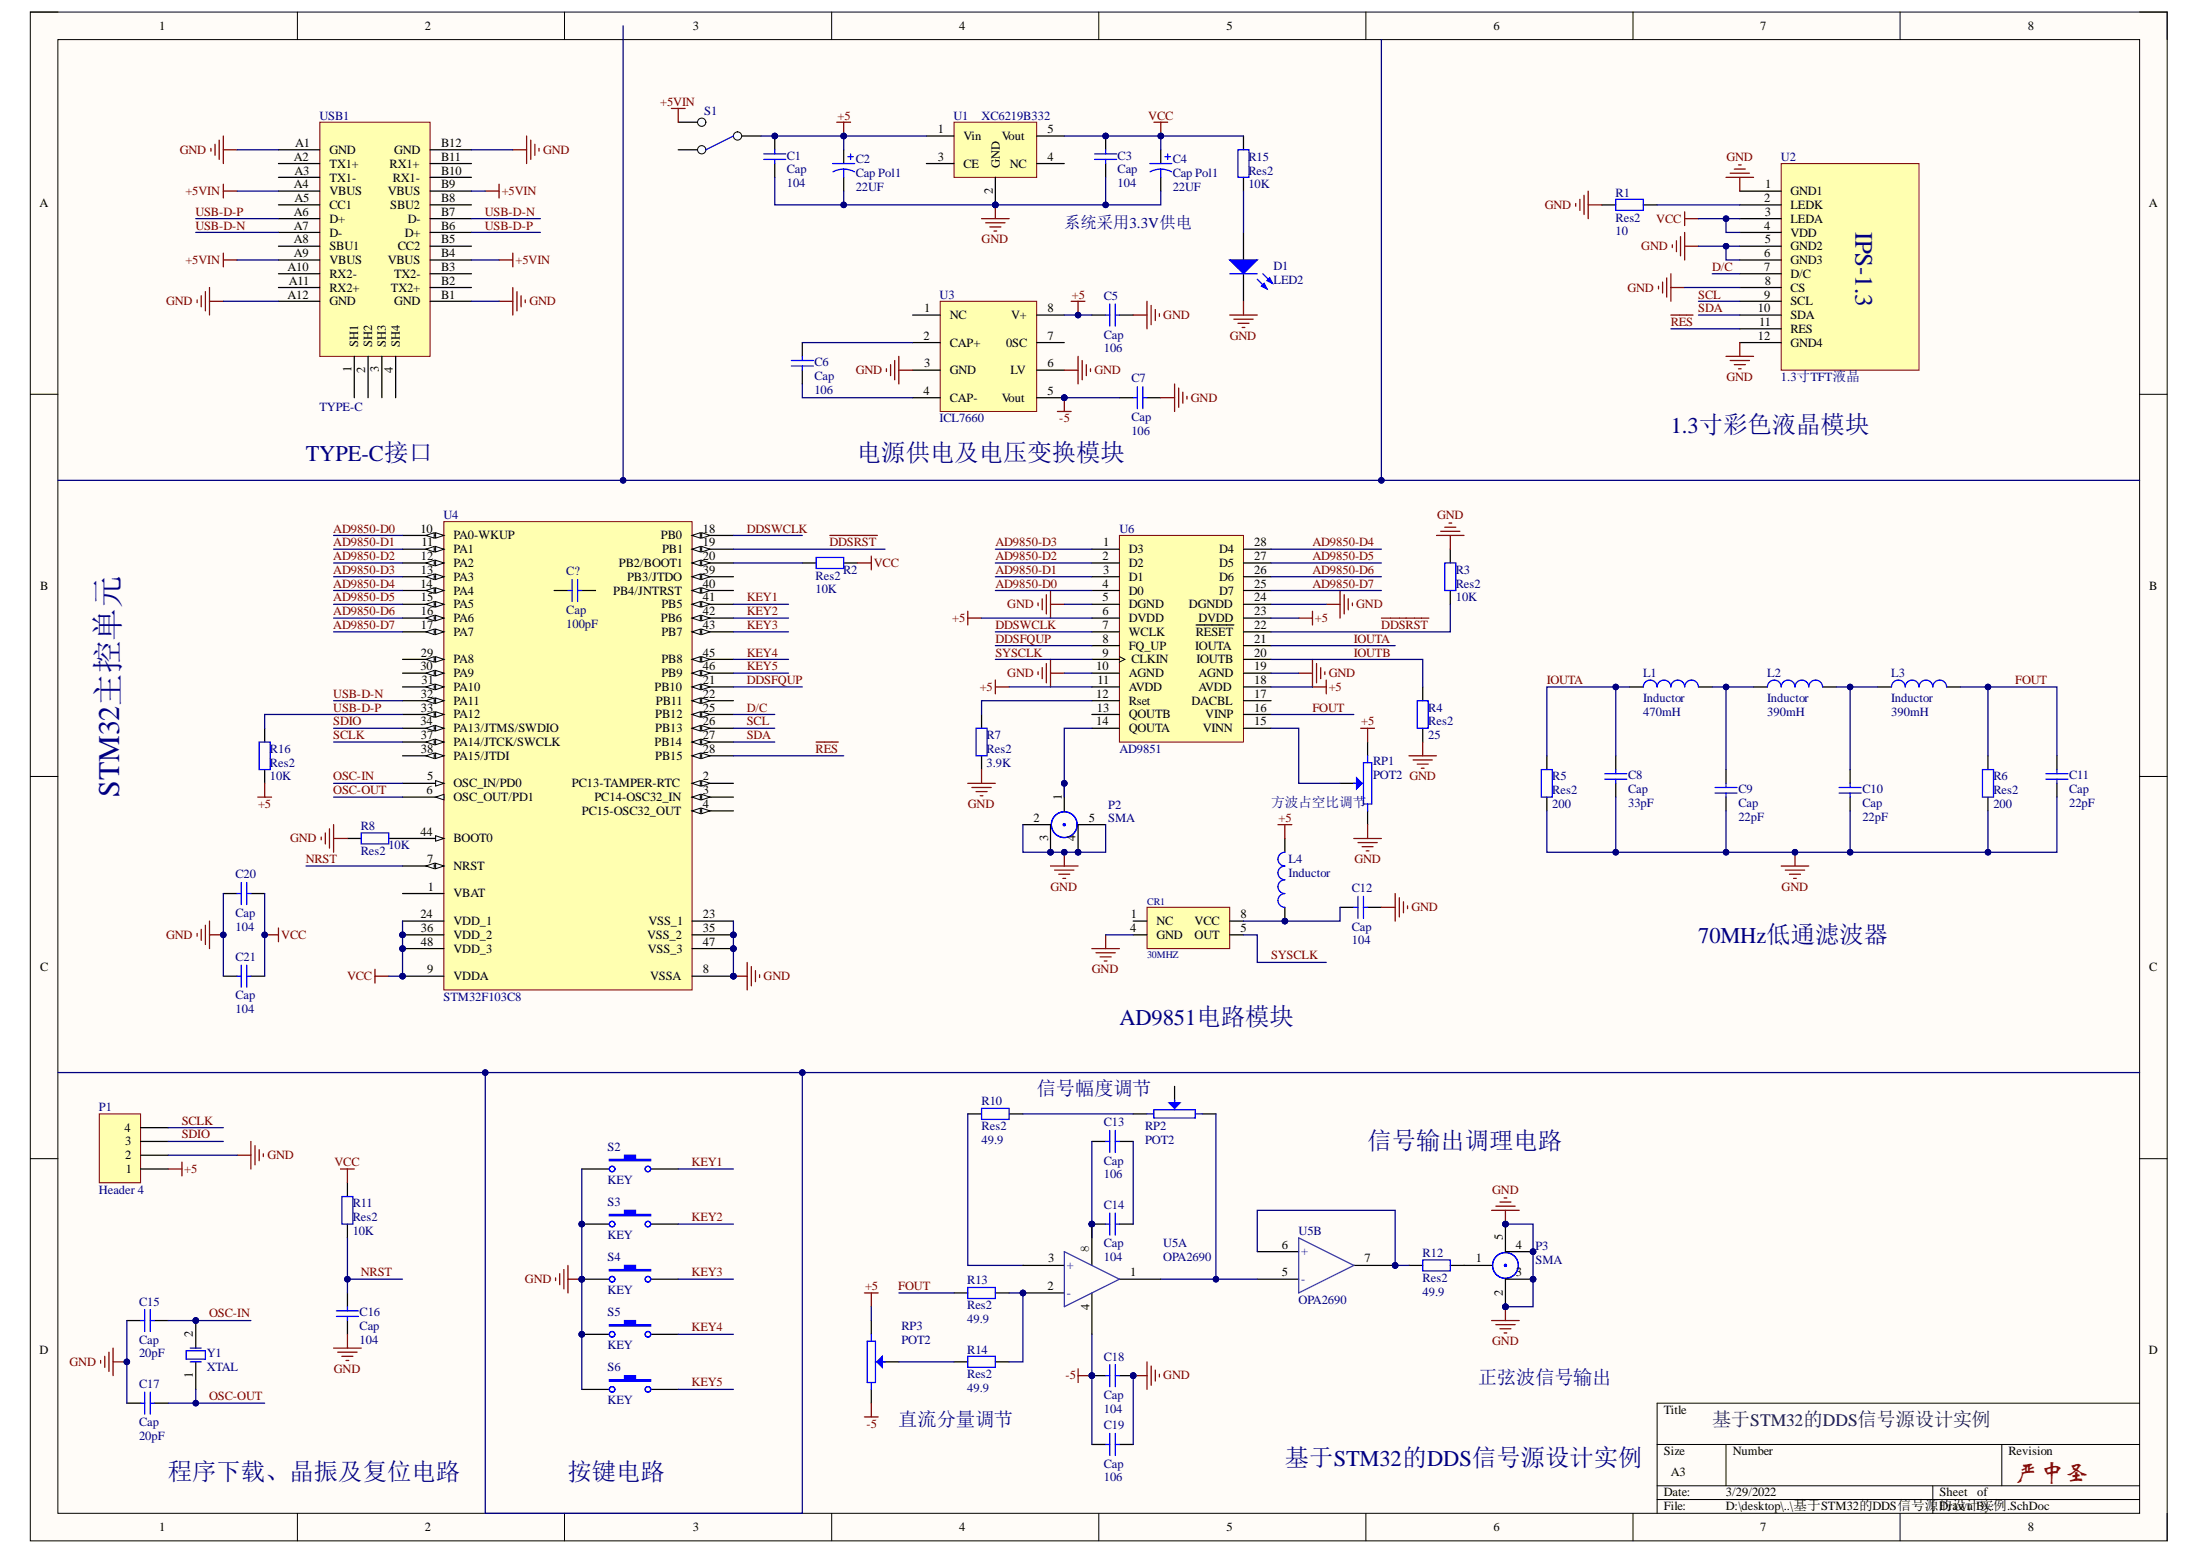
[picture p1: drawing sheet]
# Altium project 基于STM32的DDS信号源的设计实例.PrjPcb
1 sheet, 62 parts. Net scope: global (net labels, ports and power ports of the same name join across sheets).
Board file: 基于STM32的DDS信号源的设计实例.PcbDoc

## Sheet 基于STM32的DDS信号源的设计实例.SchDoc
size A3; SheetNumber: 1; SheetTotal: 1; SPICEModelCacheWTNCCPPC: <root> / <DocumentId>WTNCCPPC</DocumentId> / <CacheFrame Number="0"> / <Model Name="cap" Kind="MDL"> / <Text>*Default semiconductor capacitor / .MODEL CAP C()</Text> / </Model> / <Model Name="led2" Kind="MDL"> / <Text>*Typ RED,GREEN,YELLOW,AMBER GaAs LED: Vf=2.1V Vr=4V If=40mA trr=3uS / *LED Pinout: 1=A, 2=K / .MODEL LED2 D (IS=93.1P RS=42M N=4.61 BV=4 IBV=10U / + CJO=2.97P VJ=.75 M=.333 TT=4.32U)</Text> / </Model> / <Model Name="xtal" Kind="CKT"> / <Text>*Generic type:crystal pkg:HC33/51 / .SUBCKT XTAL 1 2 PARAMS: FREQ=1Meg RS=750 C=13pf Q=1000 / LX 1 3 {((Q*RS)/(6.2831852*FREQ))} IC=0.5M / CX 3 4 {(1/(Q*6.2831852*FREQ*RS))} / C0 1 2 {C} / RS 4 2 {RS} / .ENDS XTAL</Text> / </Model> / <Model Name="dpsw4" Kind="CKT"> / <Text>* DIP switch 4 / * jjt 20/6/2002: created / * / *             Switch connections: / *             sw1 / *             ¦  ¦  sw2 / *             ¦  ¦  ¦  ¦  sw3 / *             ¦  ¦  ¦  ¦  ¦  ¦   sw4 / *             ¦  ¦  ¦  ¦  ¦  ¦  ¦   ¦ / *             ¦  ¦  ¦  ¦  ¦  ¦  ¦   ¦ / .subckt dpsw4 1  2  4  5  7  8  10  11 / + PARAMS: STATE1=0 STATE2=0 STATE3=0 STATE4=0 RON=1m ROFF=100E6 / * / V1 3  0 {STATE1} / V2 6  0 {STATE2} / V3 9  0 {STATE3} / V4 12 0 {STATE4} / * / SDIP1 1  2  3  0 DIPMOD / SDIP2 4  5  6  0 DIPMOD / SDIP3 7  8  9  0 DIPMOD / SDIP4 10 11 12 0 DIPMOD / * / .MODEL DIPMOD SW(VT=0.5 RON={RON} ROFF={ROFF}) / .ends dpsw4</Text> / </Model> / <Model Name="ad645a" Kind="CKT"> / <Text>* AD645A SPICE Macro-model                  4/92, Rev. B / *                                           JCB / PMI / * / * Revision History: / *     Rev. B:  Converted model to include noise analysis. / * / * This version of the AD645 model simulates the worst case / * parameters of the 'A' grade.  The worst case parameters / * used correspond to those in the data sheet. / * / * Copyright 1990 by Analog Devices, Inc. / * / * Refer to "README.DOC" file for License Statement.  Use of this model / * indicates your acceptance with the terms and provisions in the License Statement. / * / * Node assignments / *                non-inverting input / *                ¦   inverting input / *                ¦   ¦   positive supply / *                ¦   ¦   ¦   negative supply / *                ¦   ¦   ¦   ¦   output / *                ¦   ¦   ¦   ¦   ¦ / .SUBCKT AD645A   1   2   99  50  30 / * / * INPUT STAGE &amp; POLE AT 40 MHZ / * / R3   5  50    1.049 / R4   6  50    1.049 / CIN  1   2    1E-12 / C2   5   6    1.90E-9 / I1   99  4    100E-3 / IOS  1   2    0.5E-12 / EOS  65  1    POLY(1)  17 24  500E-6  1 / J1   5   2    4   JX / J2   6   7    4   JX / EN   7  65    43  0  1 / GN1  0   1    47  0  1E-6 / GN2  0   2    61  0  1E-6 / GB1  2  50    POLY(3) 4,2 5,2 50,2 0 1E-12 1E-12 1E-12 / GB2  7  50    POLY(3) 4,7 6,7 50,7 0 1E-12 1E-12 1E-12 / * / EREF 98  0    24  0   1 / * / * VOLTAGE NOISE GENERATOR / * / VN1  41  0    DC 2 / RS1  41 42    11.8E3 / RS2  42 43    1.2E9 / CS1  42 43    79.8E-11 / RS3  43 44    1.2E9 / CS2  43 44    79.8E-11 / RS4  44 45    11.8E3 / VN2  0  45    DC 2 / * / * CURRENT NOISE GENERATOR / * / VN3  46  0    DC 2 / RN5  46 47    144 / RN6  47 48    144 / VN4  0  48    DC 2 / * / * CURRENT NOISE GENERATOR / * / VN5  60  0    DC 2 / RN7  60 61    144 / RN8  61 62    144 / VN6  0  62    DC 2 / * / * SECOND STAGE &amp; POLE AT 3 HZ / * / R5   9  98    5.26E5 / C3   9  98    1.00E-7 / G1   98  9    5  6  9.53E-1 / V2   99  8    4.7 / V3   10 50    4.7 / D1   9   8    DX / D2   10  9    DX / * / * NEGATIVE ZERO AT 15 MHZ / * / R6   11 12     1E6 / C4   11 12     -10.6E-15 / R7   12 98     1 / E2   11 98     9  24  1E6 / * / * POLE AT 40 MHZ / * / R8   13 98     1E3 / C5   13 98     3.98E-12 / G2   98 13     12 24  1E-3 / * / * POLE AT 40 MHZ / * / R9   14 98     1E3 / C6   14 98     3.98E-12 / G3   98 14     13 24  1E-3 / * / * POLE AT 40 MHZ / * / R10  15 98     1E3 / C7   15 98     3.98E-12 / G4   98 15     14 24  1E-3 / * / * COMMON-MODE GAIN NETWORK WITH ZERO AT 600 HZ / * / R11  16 17     1E6 / C8   16 17     2.65E-10 / R12  17 98     1 / E3   16 98     POLY(2) 1  98  2  98  0  15.8  15.8 / * / * POLE AT 40 MHZ / * / R13  18 98     1E3 / C9   18 98     3.98E-12 / G5   98 18     15 24  1E-3 / * / * OUTPUT STAGE / * / R14  24 99     2000E3 / R15  24 50     2000E3 / ISY  99 50     -96.5E-3 / R16  29 99     360 / R17  29 50     360 / L1   29 30     1E-8 / G6   27 50     18 29  2.78E-3 / G7   28 50     29 18  2.78E-3 / G8   29 99     99 18  2.78E-3 / G9   50 29     18 50  2.78E-3 / V4   25 29     2.0 / V5   29 26     2.0 / D3   18 25     DX / D4   26 18     DX / D5   99 27     DX / D6   99 28     DX / D7   50 27     DY / D8   50 28     DY / F1   29  0     V4  1 / F2   0  29     V5  1 / * / * MODELS USED / * / .MODEL JX PJF(BETA=4.54  VTO=-2.000  IS=2.5E-12 RD=0.1 / + RS=0.1 CGD=1E-15 CGS=1E-15) / .MODEL DX   D(IS=1E-15 RS=10 CJO=1E-15) / .MODEL DY   D(IS=1E-15 BV=50 RS=10 CJO=1E-15) / .MODEL DEN  D(IS=1E-12 RS=7409.6 KF=2.051E-15 AF=1) / .MODEL DIN  D(IS=1E-12 RS=41.5 KF=0 AF=1) / .ENDS AD645A</Text> / </Model> / </CacheFrame> / </root>

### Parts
C1  Cap  value 104  [RAD-0.3]
C2  Cap Pol1  value 22UF  [RB7.6-15]
C3  Cap  value 104  [RAD-0.3]
C4  Cap Pol1  value 22UF  [RB7.6-15]
C5  Cap  value 106  [RAD-0.3]
C6  Cap  value 106  [RAD-0.3]
C7  Cap  value 106  [RAD-0.3]
C8  Cap  value 33pF  [RAD-0.3]
C9  Cap  value 22pF  [RAD-0.3]
C10  Cap  value 22pF  [RAD-0.3]
C11  Cap  value 22pF  [RAD-0.3]
C12  Cap  value 104  [RAD-0.3]
C13  Cap  value 106  [RAD-0.3]
C14  Cap  value 104  [RAD-0.3]
C15  Cap  value 20pF  [RAD-0.3]
C16  Cap  value 104  [RAD-0.3]
C17  Cap  value 20pF  [RAD-0.3]
C18  Cap  value 104  [RAD-0.3]
C19  Cap  value 106  [RAD-0.3]
C20  Cap  value 104  [RAD-0.3]
C21  Cap  value 104  [RAD-0.3]
CR1  30MHZ  [CRYSTAL-SMT-5X7]
D1  LED2  [3.2X1.6X1.1]
L1  Inductor  value 470mH  [0402-A]
L2  Inductor  value 390mH  [0402-A]
L3  Inductor  value 390mH  [0402-A]
L4  Inductor  [6-0805_N]
P1  Header 4  [HDR1X4]
P2  SMA  [SMA-KE]
P3  SMA  [SMA-KE]
R1  Res2  value 10  [AXIAL-0.4]
R2  Res2  value 10K  [AXIAL-0.4]
R3  Res2  value 10K  [AXIAL-0.4]
R4  Res2  value 25  [AXIAL-0.4]
R5  Res2  value 200  [AXIAL-0.4]
R6  Res2  value 200  [AXIAL-0.4]
R7  Res2  value 3.9K  [AXIAL-0.4]
R8  Res2  value 10K  [AXIAL-0.4]
R10  Res2  value 49.9  [AXIAL-0.4]
R11  Res2  value 10K  [AXIAL-0.4]
R12  Res2  value 49.9  [AXIAL-0.4]
R13  Res2  value 49.9  [AXIAL-0.4]
R14  Res2  value 49.9  [AXIAL-0.4]
R15  Res2  value 10K  [AXIAL-0.4]
R16  Res2  value 10K  [AXIAL-0.4]
RP1  POT2  [VR7]
RP2  POT2  [VR7]
RP3  POT2  [VR7]
S1  (no value)  [SW-SPDT-7P]
S2  KEY  [SW-MINI]
S3  KEY  [SW-MINI]
S4  KEY  [SW-MINI]
S5  KEY  [SW-MINI]
S6  KEY  [SW-MINI]
U1  XC6219B332  [SOT23-5L]
U2  1.3寸TFT液晶  [1.3-TFT-TPS]
U3  ICL7660  [SO-8]
U4  STM32F103C8  [TQFP-48]
U5  OPA2690  [SO-8]  (parts A,B of 2)
U6  AD9851  [TSSOP28]
USB1  TYPE-C  [TYPE-C]
Y1  XTAL  [R38]

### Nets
+5: C1.2 C2.1 C5.1 L4.2 P1.1 R16.1 RP1.2 RP3.1 S1.2(COMMON) U1.1(Vin) U3.8(V+) U6.6(DVDD) U6.11(AVDD) U6.18(AVDD) U6.23(DVDD)
+5VIN: S1.3(NO) USB1.A4(VBUS) USB1.A9(VBUS) USB1.B4(VBUS) USB1.B9(VBUS)
-5: C7.1 C18.2 C19.2 RP3.2 U3.5(Vout) U5.4
GND: C1.1 C2.2 C3.1 C4.2 C5.2 C7.2 C8.1 C9.1 C10.1 C11.1 C12.2 C15.1 C16.1 C17.1 C18.1 C19.1 C20.1 C21.1 CR1.4(GND) D1.2(K) P1.2 P2.2 P2.3 P2.4 P2.5 P3.2 P3.3 P3.4 P3.5 R1.1 R3.2 R4.1 R5.1 R6.1 R7.1 R8.1 RP1.1 S2.1 S3.1 S4.1 S5.1 S6.1 U1.2(GND) U2.1(GND1) U2.5(GND2) U2.6(GND3) U2.8(CS) U2.12(GND4) U3.3(GND) U3.6(LV) U4.8(VSSA) U4.23(VSS_1) U4.35(VSS_2) U4.47(VSS_3) U6.5(DGND) U6.10(AGND) U6.19(AGND) U6.24(DGNDD) USB1.A1(GND) USB1.A12(GND) USB1.B1(GND) USB1.B12(GND)
VCC: C3.2 C4.1 C20.2 C21.2 R2.2 R11.2 R15.2 U1.5(Vout) U2.3(LEDA) U2.4(VDD) U4.9(VDDA) U4.24(VDD_1) U4.36(VDD_2) U4.48(VDD_3)
AD9850-D0: U4.10(PA0-WKUP) U6.4(D0)
AD9850-D1: U4.11(PA1) U6.3(D1)
AD9850-D2: U4.12(PA2) U6.2(D2)
AD9850-D3: U4.13(PA3) U6.1(D3)
AD9850-D4: U4.14(PA4) U6.28(D4)
AD9850-D5: U4.15(PA5) U6.27(D5)
AD9850-D6: U4.16(PA6) U6.26(D6)
AD9850-D7: U4.17(PA7) U6.25(D7)
D/C: U2.7(D/C) U4.25(PB12)
~{DDSRST}: R3.1 U4.19(PB1) U6.22(~{RESET})
DDSFQUP: U4.21(PB10) U6.8(FQ_UP)
DDSWCLK: U4.18(PB0) U6.7(WCLK)
FOUT: C11.2 L3.2 R6.2 R13.1 U6.16(VINP)
IOUTA: C8.2 L1.1 R5.2 U6.21(IOUTA)
IOUTB: R4.2 U6.20(IOUTB)
KEY1: S2.2 U4.41(PB5)
KEY2: S3.2 U4.42(PB6)
KEY3: S4.2 U4.43(PB7)
KEY4: S5.2 U4.45(PB8)
KEY5: S6.2 U4.46(PB9)
NRST: C16.2 R11.1 U4.7(NRST)
OSC-IN: C15.2 U4.5(OSC_IN/PD0) Y1.2(OSC2)
OSC-OUT: C17.2 U4.6(OSC_OUT/PD1) Y1.1(OSC1)
~{RES}: U2.11(RES) U4.28(PB15)
SCL: U2.9(SCL) U4.26(PB13)
SCLK: P1.4 U4.37(PA14/JTCK/SWCLK)
SDA: U2.10(SDA) U4.27(PB14)
SDIO: P1.3 U4.34(PA13/JTMS/SWDIO)
SYSCLK: CR1.5(OUT) U6.9(CLKIN)
USB-D-N: U4.32(PA11) USB1.A7(D-) USB1.B7(D-)
USB-D-P: R16.2 U4.33(PA12) USB1.A6(D+) USB1.B6(D+)
NetC6_1: C6.1 U3.2(CAP+)
NetC6_2: C6.2 U3.4(CAP-)
NetC9_2: C9.2 L1.2 L2.1
NetC10_2: C10.2 L2.2 L3.1
NetC12_1: C12.1 CR1.8(VCC) L4.1
NetC13_1: C13.1 C14.1
NetC13_2: C13.2 C14.2 U5.8
NetD1_1: D1.1(A) R15.1
NetP2_1: P2.1 U6.14(QOUTA)
NetP3_1: P3.1 R12.2
NetR1_2: R1.2 U2.2(LEDK)
NetR2_1: R2.1 U4.20(PB2/BOOT1)
NetR7_2: R7.2 U6.12(Rset)
NetR8_2: R8.2 U4.44(BOOT0)
NetR10_1: R10.1 U5.3(+)
NetR10_2: R10.2 RP2.1
NetR12_1: R12.1 U5.6(+) U5.7
NetR13_2: R13.2 R14.2 U5.2(-)
NetR14_1: R14.1 RP3.3
NetRP1_3: RP1.3 U6.15(VINN)
NetRP2_2: RP2.2 U5.1 U5.5(-)

Not connected (* = marked no-connect by the designer): CR1 1(NC); RP2 3; S1 1(NC); U1 3(CE) 4(NC); U3 1(NC) 7(0SC); U4 1(VBAT) 2(PC13-TAMPER-RTC) 3(PC14-OSC32_IN) 4(PC15-OSC32_OUT) 22(PB11) 29(PA8) 30(PA9) 31(PA10) 38(PA15/JTDI) 39(PB3/JTDO) 40(PB4/JNTRST); U6 13(QOUTB) 17(DACBL); USB1 1(SH1) 2(SH2) 3(SH3) 4(SH4) A2(TX1+) A3(TX1-) A5(CC1) A8(SBU1) A10(RX2-) A11(RX2+) B2(TX2+) B3(TX2-) B5(CC2) B8(SBU2) B10(RX1-) B11(RX1+)

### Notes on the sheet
- 系统采用3.3V供电
- TYPE-C接口
- (near U3) 电源供电及电压变换模块
- 1.3寸彩色液晶模块
- STM32主控单元
- 方波占空比调节
- 70MHz低通滤波器
- AD9851电路模块
- 信号幅度调节
- 信号输出调理电路
- (near RP3) 直流分量调节
- 正弦波信号输出
- 基于STM32的DDS信号源设计实例
- 程序下载、晶振及复位电路
- 按键电路
- 严中圣
